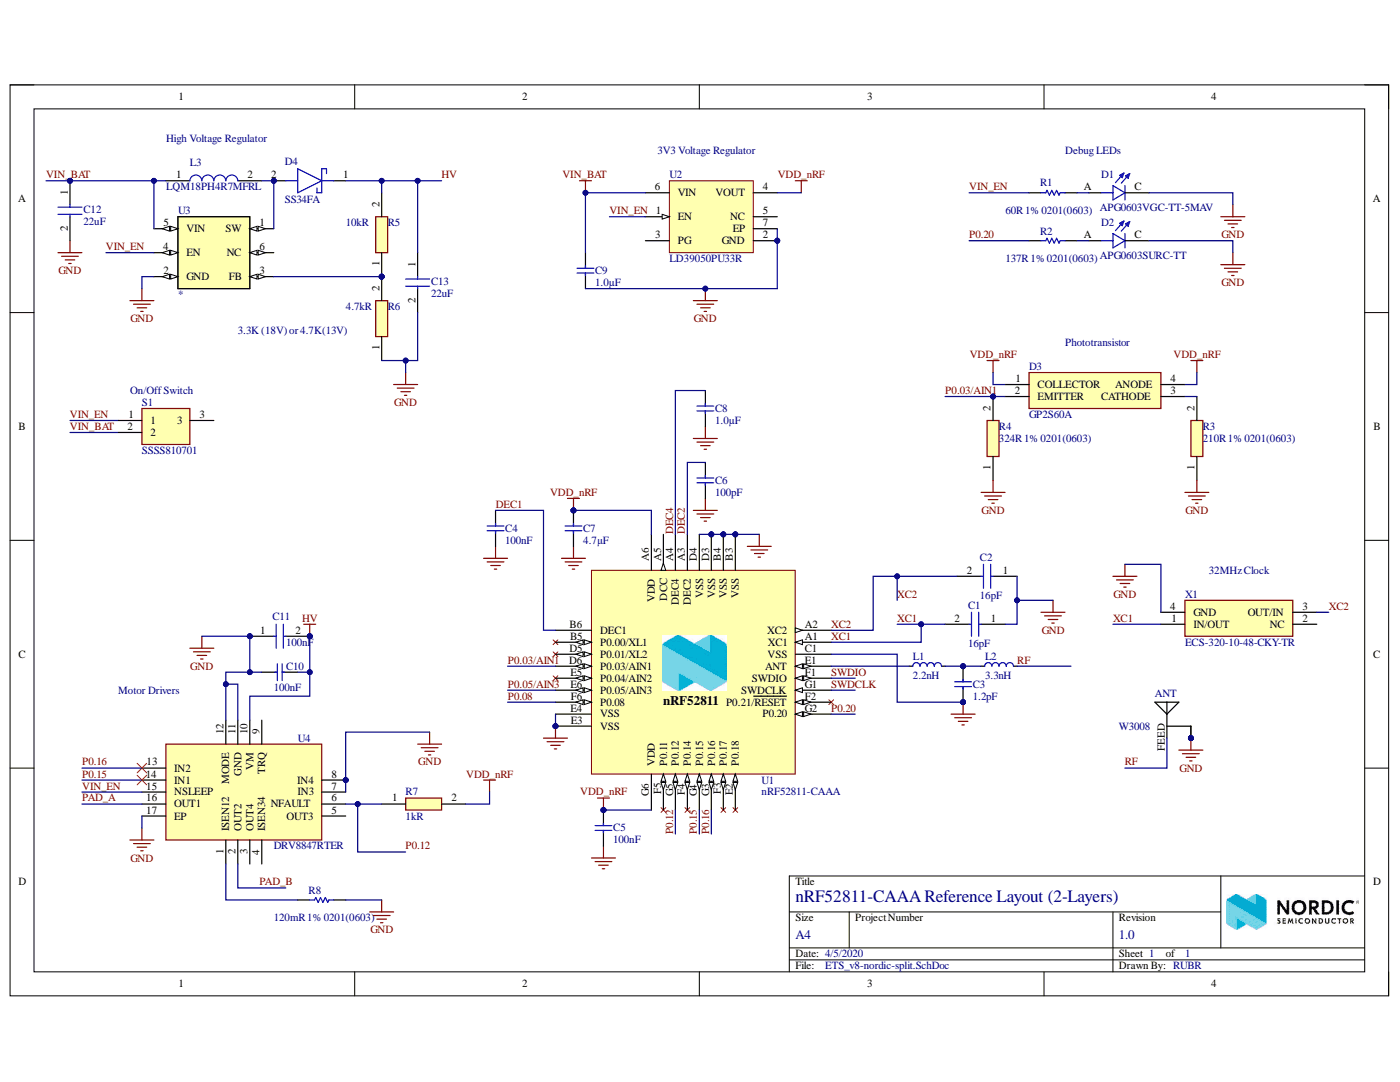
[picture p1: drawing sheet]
# Altium project ETS_v8-nordic-split.PrjPcb
1 sheet, 35 parts. Net scope: global (net labels, ports and power ports of the same name join across sheets).
Board files: ETS_v8-nordic-split.PcbDoc, ETS_v8-nordic-split_1-sided.PcbDoc, ETS_v8-nordic-split_1-sided-LV.PcbDoc, ETS_v8-nordic-split_1-sided-HV.PcbDoc, ETS_v8-nordic-split_1-sided-panelized.PcbDoc

## Sheet ETS_v8-nordic-split.SchDoc: nRF52811-CAAA Reference Layout (2-Layers)
size A4; Revision: 1.0; SheetNumber: 1; SheetTotal: 1; DrawnBy: RUBR; DocumentSize: A4; PCAName: nRF52811-CAAA Reference Layout (2-Layers)

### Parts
ANT  W3008  [*ANTENNA_W3008W3008(Primary)]
C1  16pF  [CAPC0603X33N]
C2  16pF  [CAPC0603X33N]
C3  1.2pF  [CAPC0603X03L_C]
C4  100nF  [CAPC0603X03L_C]
C5  100nF  [CAPC0603X03L_C]
C6  100pF  [CAPC0603X03L_C]
C7  4.7µF  [CAPC1608X06L]
C8  1.0µF  [CAPC1005X04L]
C9  1.0µF  [CAPC1005X04L]
C10  100nF  [CAPC0603X03L_C]
C11  100nF  [CAPC0603X03L_C]
C12  22uF  [CAPC2012X145N]
C13  22uF  [CAPC2012X145N]
D1  APG0603VGC-TT-5MAV  [LED_APG0603SEC-E-TT]
D2  APG0603SURC-TT  [LED_APG0603SEC-E-TT]
D3  GP2S60A  [GP2S60B]
D4  SS34FA  [SODFL3618X143N]
L1  2.2nH  [INDC0603X03L_C]
L2  3.3nH  [INDC0603X03L_C]
L3  LQM18PH4R7MFRL  [LQW18CA32NJ00D]
R1  60R 1% 0201(0603)  [RESC0201(0603)_L]
R2  137R 1% 0201(0603)  [RESC0201(0603)_L]
R3  210R 1% 0201(0603)  [RESC0603X26N]
R4  324R 1% 0201(0603)  [RESC0603X26N]
R5  10kR  [RESC0603X26N]
R6  4.7kR  [RESC0603X28N]
R7  1kR  [RESC0603X28N]
R8  120mR 1% 0201(0603)  [RESC0201(0603)_L]
S1  SSSS810701  [SSSS810701]
U1  nRF52811-CAAA  [BGA33C40P6X6_247X246X50]
U2  LD39050PU33R  [DFN6D_L]
U3  *  [*SOT23-6]
U4  DRV8847RTER  [QFN50P300X300X80-17N-D]
X1  ECS-320-10-48-CKY-TR  [ECS240848CKYTR]

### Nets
GND: ANT.G1(GND) ANT.G2(GND) C1.1 C2.1 C3.1 C4.2 C5.2 C6.1 C7.2 C8.1 C9.1 C10.2 C11.1 C12.2 C13.2 D1.C D2.C R3.1 R4.1 R6.1 R8.2 U1.B3(VSS) U1.B4(VSS) U1.C1(VSS) U1.D3(VSS) U1.D4(VSS) U1.E3(VSS) U1.E4(VSS) U2.2(GND) U2.7(EP) U3.2(GND) U4.7(IN3) U4.8(IN4) U4.11(GND) U4.12(MODE) U4.17(EP) X1.4(GND)
HV: C10.1 C11.2 C13.1 D4.1(K) R5.2 U4.10(VM)
VDD_nRF: C5.1 C7.1 D3.1(COLLECTOR) D3.4(ANODE) R7.2 U1.A6(VDD) U1.G6(VDD) U2.4(VOUT)
VIN_BAT: C9.2 C12.1 L3.1 S1.2 U2.6(VIN) U3.5(VIN)
DEC1: C4.1 U1.B6(DEC1)
DEC2: C6.2 U1.A3(DEC2)
DEC4: C8.2 U1.A4(DEC4)
P0.03/AIN1: D3.2(EMITTER) R4.2 U1.D6(P0.03/AIN1)
P0.05/AIN3: U1.E6(P0.05/AIN3)
P0.08: U1.F6(P0.08)
P0.12: R7.1 U1.G5(P0.12) U4.6(NFAULT)
P0.15: U1.G4(P0.15) U4.14(IN1)
P0.16: U1.G3(P0.16) U4.13(IN2)
P0.20: R2.1 U1.G2(P0.20)
PAD_A: U4.16(OUT1)
PAD_B: U4.2(OUT2)
RF: ANT.FEED L2.2
SWDCLK: U1.G1(SWDCLK)
SWDIO: U1.F1(SWDIO)
VIN_EN: R1.1 S1.1 U2.1(EN) U3.4(EN) U4.15(NSLEEP)
XC1: C1.2 U1.A1(XC1) X1.1(IN/OUT)
XC2: C2.2 U1.A2(XC2) X1.3(OUT/IN)
NetC3_2: C3.2 L1.2 L2.1
NetD1_A: D1.A R1.2
NetD2_A: D2.A R2.2
NetD3_3: D3.3(CATHODE) R3.2
NetD4_2: D4.2(A) L3.2 U3.1(SW)
NetL1_1: L1.1 U1.E1(ANT)
NetR5_1: R5.1 R6.2 U3.3(FB)
NetR8_1: R8.1 U4.1(ISEN12)

Not connected (* = marked no-connect by the designer): S1 3; U1 A5(DCC) B5(P0.00/XL1)* D5(P0.01/XL2)* E2(P0.18)* E5(P0.04/AIN2)* F2(P0.21/~{RESET})* F3(P0.17)* F4(P0.14)* F5(P0.11)*; U2 3(PG) 5(NC); U3 6(NC); U4 3(OUT4) 4(ISEN34) 5(OUT3) 9(TRQ); X1 2(NC)

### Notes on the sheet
- High Voltage Regulator
- (near U2) 3V3 Voltage Regulator
- Debug LEDs
- (near R6) 3.3K (18V) or 4.7K(13V)
- (near D3) Phototransistor
- (near S1) On/Off Switch
- (near X1) 32MHz Clock
- Motor Drivers
